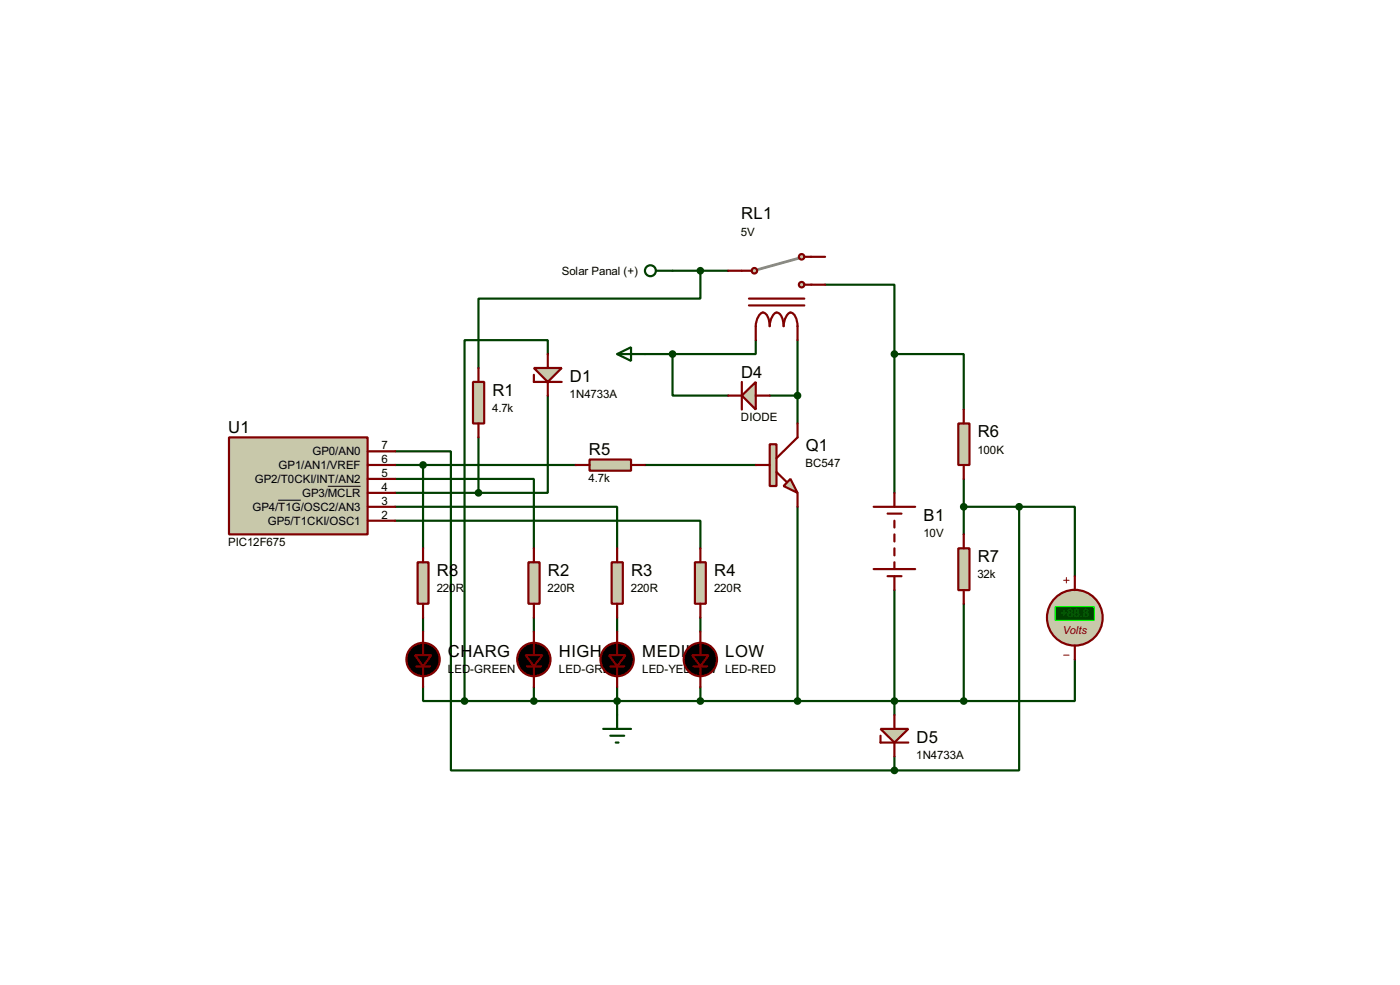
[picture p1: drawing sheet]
<svg xmlns="http://www.w3.org/2000/svg" width="256mm" height="180mm" viewBox="0 0 256 180" stroke-linecap="round" stroke-linejoin="round" font-family="sans-serif">
<g fill="none" stroke="#004000" stroke-width=".4">
<path d="M123.2 49.6h10.2M128.3 49.6v5.1h-40.6v12.7M151.2 52.1h12.7v12.7M100.4 72.4v17.8h-12.7M100.4 64.8v-2.5h-15.3v66M118.2 64.8h5M123.2 64.8v7.6h10.2M138.5 62.3v2.5h-15.3M141 72.4h5.1M146.1 62.3v15.2M163.9 64.8h12.7v10.2M163.9 64.8v25.4"/>
<path d="M72.4 87.7h25.4v12.7M72.4 92.8h40.7v7.6M72.4 95.3h55.9v5.1M72.4 82.6h10.2v58.4h81.3M72.4 85.1h33.1M72.4 90.2h15.3M77.5 85.1v15.3M87.7 80.1v10.1M118.2 85.1h20.3M146.1 92.8v35.5M176.6 87.7v10.1M176.6 92.8h10.1"/>
<path d="M186.7 92.8v48.2h-22.8M186.7 92.8h10.2v12.7M77.5 113.1v2.5M97.8 113.1v2.5M113.1 113.1v2.5M128.3 113.1v2.5M163.9 108v22.9M176.6 110.5v17.8M77.5 125.8v2.5h7.6M85.1 128.3h91.5M97.8 125.8v2.5M113.1 125.8v5.1"/>
<path d="M128.3 125.8v2.5M163.9 138.5v2.5M196.9 120.7v7.6h-20.3"/>
</g>
<path d="M42 80.1h25.4v17.7h-25.4z" fill="#c8c8aa" stroke="#800000" stroke-width=".4"/>
<path d="M67.4 95.3h5M67.4 92.8h5M67.4 90.2h5M67.4 82.6h5M67.4 85.1h5M67.4 87.7h5" fill="none" stroke="#800000" stroke-width=".4"/>
<path d="M51 91.6h4.1M60.1 89h6" fill="none" stroke="#000" stroke-width=".18"/>
<path d="M86.7 69.9h2v7.6h-2z" fill="#c8c8aa" stroke="#800000" stroke-width=".4"/>
<path d="M87.7 67.4v2.5M87.7 77.5v2.6M97.8 115.6v4.3M113.1 115.6v4.3M128.3 115.6v4.3M96.6 122h2.5M97.8 122v3.8M111.8 122h2.6M113.1 122v3.8M127.1 122h2.5M128.3 122v3.8" fill="none" stroke="#800000" stroke-width=".4"/>
<g fill="#000" stroke="#800000" stroke-width=".4">
<path d="M96.3 119.9h3.1l-1.6 2.1zM111.6 119.9h3l-1.5 2.1zM126.8 119.9h3l-1.5 2.1z"/>
<circle cx="97.8" cy="120.7" r="3.1"/>
<circle cx="113" cy="120.7" r="3.1"/>
<circle cx="128.3" cy="120.7" r="3.1"/>
</g>
<circle cx="113" cy="128.3" r=".5" fill="#004000" stroke="#004000" stroke-width=".4"/>
<path d="M110.5 133.4h5.1M111.8 134.7h2.6M112.8 135.9h.5M113.1 130.9v2.5" fill="none" stroke="#004000" stroke-width=".4"/>
<path d="M96.8 102.9h2.1v7.6h-2.1z" fill="#c8c8aa" stroke="#800000" stroke-width=".4"/>
<path d="M97.8 100.4v2.5M97.8 110.5v2.6" fill="none" stroke="#800000" stroke-width=".4"/>
<path d="M112.1 102.9h2v7.6h-2z" fill="#c8c8aa" stroke="#800000" stroke-width=".4"/>
<path d="M113.1 100.4v2.5M113.1 110.5v2.6" fill="none" stroke="#800000" stroke-width=".4"/>
<path d="M127.3 102.9h2v7.6h-2z" fill="#c8c8aa" stroke="#800000" stroke-width=".4"/>
<path d="M128.3 100.4v2.5M128.3 110.5v2.6" fill="none" stroke="#800000" stroke-width=".4"/>
<path d="M144.8 87.7l1.3 2.5-2.5-1.2z" fill="#c8c8aa" stroke="#800000" stroke-width=".4"/>
<path d="M141 81.3h1.3v7.7h-1.3z" fill="#c8c8aa" stroke="#800000" stroke-width=".4"/>
<path d="M146.1 77.5v2.6l-3.8 3.8M138.5 85.1h2.5M142.3 86.4l1.8 1.8M146.1 90.2v2.6" fill="none" stroke="#800000" stroke-width=".4"/>
<path d="M108 84.1h7.6v2.1h-7.6z" fill="#c8c8aa" stroke="#800000" stroke-width=".4"/>
<path d="M105.5 85.1h2.5M115.6 85.1h2.6" fill="none" stroke="#800000" stroke-width=".4"/>
<circle cx="128.3" cy="128.3" r=".5" fill="#004000" stroke="#004000" stroke-width=".4"/>
<path d="M146.4 47.3l-7.4 2" fill="none" stroke="#808080" stroke-width=".5"/>
<g fill="#c8c8aa" stroke="#800000" stroke-width=".4">
<circle cx="138.2" cy="49.6" r=".5"/>
<circle cx="146.8" cy="47" r=".5"/>
</g>
<path d="M147.4 47h1.2" fill="none" stroke="#800000" stroke-width=".4"/>
<circle cx="146.8" cy="52.1" r=".5" fill="#c8c8aa" stroke="#800000" stroke-width=".4"/>
<g fill="none" stroke="#800000" stroke-width=".4">
<path d="M133.4 49.6h4.3M137.2 55.9h10.2M137.2 54.7h10.2M147.4 52.1h3.8M148.6 47h2.6M138.5 62.3a6.8 6.8 0 0 1 .4-4.3 .89 .89 0 0 1 .9-.8 .89 .89 0 0 1 .9 .8l.3 1.7a2.65 2.65 0 0 1 1.3-2.5 2.24 2.24 0 0 1 1.3 2.5 2.65 2.65 0 0 1 1.2-2.5 2.29 2.29 0 0 1 1.3 2.5v2.6M160.1 92.8h7.6M162.6 94h2.6M163.9 90.2v2.6M163.9 95.3v1.3M163.9 97.8v1.3M160.1 104.2h7.6"/>
<path d="M162.6 105.5h2.6M163.9 100.4v1.3M163.9 102.9v1.3M163.9 105.5v2.5"/>
</g>
<circle cx="146.1" cy="128.3" r=".5" fill="#004000" stroke="#004000" stroke-width=".4"/>
<g fill="none" stroke="#004000" stroke-width=".4">
<path d="M120.2 49.6h3"/>
<circle cx="119.1" cy="49.6" r="1"/>
</g>
<path d="M135.9 72.4l2.6-2.5v5.1z" fill="#c8c8aa" stroke="#800000" stroke-width=".4"/>
<path d="M133.4 72.4h2.5M135.9 69.9v5.1M138.5 72.4h2.5" fill="none" stroke="#800000" stroke-width=".4"/>
<circle cx="146.1" cy="72.4" r=".5" fill="#004000" stroke="#004000" stroke-width=".4"/>
<path d="M175.6 77.5h2v7.6h-2z" fill="#c8c8aa" stroke="#800000" stroke-width=".4"/>
<path d="M176.6 75v2.5M176.6 85.1v2.6" fill="none" stroke="#800000" stroke-width=".4"/>
<path d="M175.6 100.4h2v7.6h-2z" fill="#c8c8aa" stroke="#800000" stroke-width=".4"/>
<path d="M176.6 97.8v2.6M176.6 108v2.5" fill="none" stroke="#800000" stroke-width=".4"/>
<g fill="#004000" stroke="#004000" stroke-width=".4">
<circle cx="163.8" cy="128.3" r=".5"/>
<circle cx="176.5" cy="92.8" r=".5"/>
</g>
<path d="M161.3 133.4h5.1l-2.5 2.5z" fill="#c8c8aa" stroke="#800000" stroke-width=".4"/>
<path d="M161.3 134.7v1.2h5.1M163.9 130.9v2.5M163.9 135.9v2.6" fill="none" stroke="#800000" stroke-width=".4"/>
<circle cx="163.8" cy="141" r=".5" fill="#004000" stroke="#004000" stroke-width=".4"/>
<circle cx="196.9" cy="113.1" r="5.1" fill="#c8c8aa" stroke="#800000" stroke-width=".4"/>
<path d="M194.9 106.2h1M194.9 119.9h1M195.4 105.7v1" fill="none" stroke="#800000" stroke-width=".18"/>
<path d="M193.3 111.1h7.2v2.5h-7.2z" fill="#004000" stroke="#0f0" stroke-width=".2"/>
<path d="M196.9 105.5v2.5M196.9 118.2v2.5" fill="none" stroke="#800000" stroke-width=".4"/>
<g fill="#004000" stroke="#004000" stroke-width=".4">
<circle cx="186.7" cy="92.8" r=".5"/>
<circle cx="176.5" cy="128.3" r=".5"/>
<circle cx="128.3" cy="49.6" r=".5"/>
</g>
<path d="M97.8 67.4h5.1l-2.5 2.5z" fill="#c8c8aa" stroke="#800000" stroke-width=".4"/>
<path d="M97.8 68.6v1.3h5.1M100.4 64.8v2.6M100.4 69.9v2.5" fill="none" stroke="#800000" stroke-width=".4"/>
<g fill="#004000" stroke="#004000" stroke-width=".4">
<circle cx="87.6" cy="90.2" r=".5"/>
<circle cx="97.8" cy="128.3" r=".5"/>
<circle cx="163.8" cy="64.8" r=".5"/>
<circle cx="123.2" cy="64.8" r=".5"/>
</g>
<path d="M113.1 64.8l2.5-1.2v2.5zM113.1 64.8h5.1" fill="none" stroke="#004000" stroke-width=".4"/>
<path d="M76.5 102.9h2v7.6h-2z" fill="#c8c8aa" stroke="#800000" stroke-width=".4"/>
<path d="M77.5 100.4v2.5M77.5 110.5v2.6M77.5 115.6v4.3M76.3 122h2.5M77.5 122v3.8" fill="none" stroke="#800000" stroke-width=".4"/>
<g fill="#004000" stroke="#004000" stroke-width=".4">
<circle cx="77.5" cy="85.1" r=".5"/>
<circle cx="85.1" cy="128.3" r=".5"/>
</g>
<g fill="#000" stroke="#800000" stroke-width=".4">
<path d="M76 119.9h3l-1.5 2.1z"/>
<circle cx="77.5" cy="120.7" r="3.1"/>
</g>
<g font-size="3.4">
<text x="135.8" y="40.2">RL1</text>
<text x="104.4" y="69.9">D1</text>
<text x="135.8" y="69.1">D4</text>
<text x="90.2" y="72.5">R1</text>
<text x="41.8" y="79.3">U1</text>
<text x="107.9" y="83.3">R5</text>
<text x="147.6" y="82.6">Q1</text>
<text x="179.1" y="80.1">R6</text>
<text x="169.2" y="95.3">B1</text>
<text x="80.1" y="105.5">R8</text>
<text x="100.4" y="105.5">R2</text>
<text x="115.6" y="105.5">R3</text>
<text x="130.9" y="105.5">R4</text>
<text x="179.1" y="102.9">R7</text>
<text x="82.1" y="120.2">CHARG</text>
<text x="102.4" y="120.2">HIGH</text>
<text x="117.7" y="120.2">MEDIUM</text>
<text x="132.9" y="120.2">LOW</text>
<text x="167.9" y="136">D5</text>
</g>
<g font-size="2.4">
<text x="135.7" y="43.2">5V</text>
<text x="102.9" y="50.3">Solar Panal (+)</text>
<text x="90.2" y="75.4">4.7k</text>
<text x="104.4" y="72.9">1N4733A</text>
<text x="135.7" y="77.1">DIODE</text>
<text x="57.2" y="83.3">GP0/AN0</text>
<text x="69.9" y="82.2">7</text>
<text x="179.1" y="83">100K</text>
<text x="46.7" y="88.4">GP2/T0CKI/INT/AN2</text>
<text x="51" y="85.8">GP1/AN1/VREF</text>
<text x="69.9" y="89.8">4</text>
<text x="69.9" y="84.7">6</text>
<text x="69.9" y="87.3">5</text>
<text x="107.8" y="88.2">4.7k</text>
<text x="147.6" y="85.6">BC547</text>
<text x="46.2" y="93.5">GP4/T1G/OSC2/AN3</text>
<text x="55.3" y="90.9">GP3/MCLR</text>
<text x="69.9" y="94.9">2</text>
<text x="69.9" y="92.4">3</text>
<text x="41.8" y="99.9">PIC12F675</text>
<text x="49" y="96">GP5/T1CKI/OSC1</text>
<text x="169.2" y="98.2">10V</text>
<text x="179.1" y="105.9">32k</text>
<text x="80" y="108.4">220R</text>
<text x="100.3" y="108.4">220R</text>
<text x="115.6" y="108.4">220R</text>
<text x="130.8" y="108.4">220R</text>
<text x="82" y="123.2">L</text>
<text x="83.2" y="123.2">ED-GREEN</text>
<text x="102.4" y="123.2">LED-GREEN</text>
<text x="117.6" y="123.2">LED-YELLOW LED-RED</text>
<text x="167.9" y="138.9">1N4733A</text>
</g>
<text font-size="2.4" fill="#008000" x="194.3" y="113">+88.8</text>
<text font-size="2.3" fill="#800000" x="194.7" y="116">Volts</text>
</svg>
